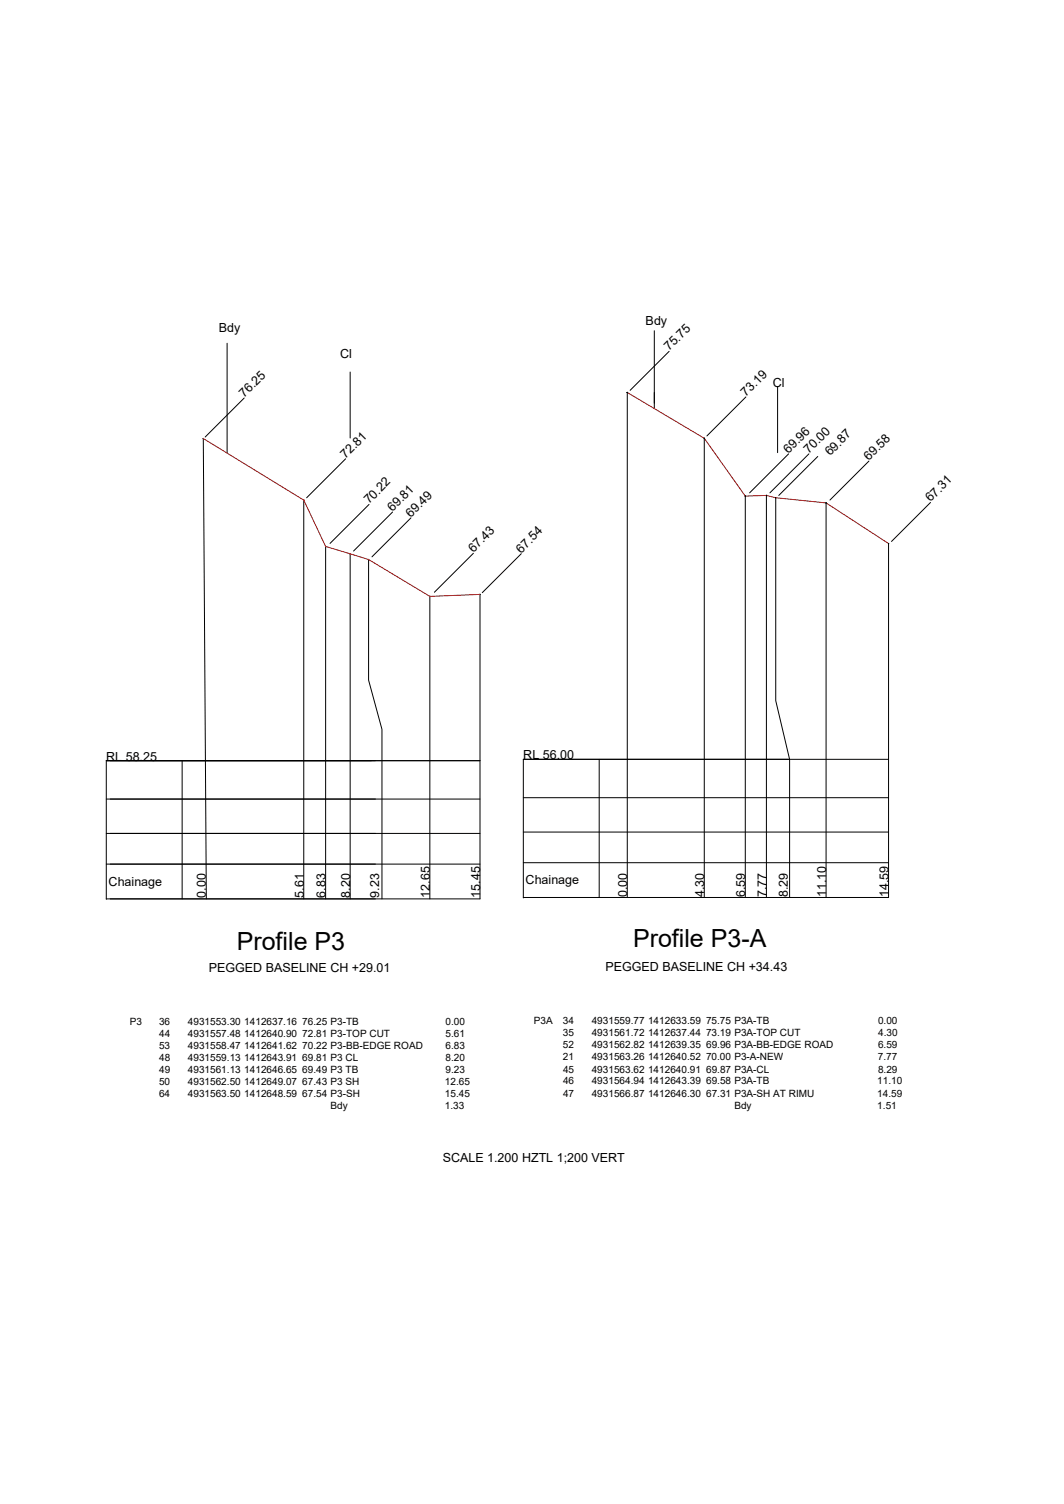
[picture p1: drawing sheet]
<svg xmlns="http://www.w3.org/2000/svg" width="297mm" height="420mm" viewBox="0 0 297 420" stroke-linecap="round" stroke-linejoin="round" font-family="sans-serif">
<!-- layer: 0 -->
<g fill="none" stroke="#000" stroke-width=".28">
<path d="M63.4 95.9v30.6M182.7 92.4v21.6M186.8 98.2l-10.9 10.8M68.2 111.2l-10.9 10.9M97.8 103.9v18.5M175.1 109.6v141.1M175.2 109.6l-.1 .1M208.2 110.9l-10.9 10.9M217.1 108v18.5M56.7 122.5h.1M56.8 122.5l.8 128.6M56.8 122.5h-.1"/>
<path d="M84.8 139.7v111.4M84.8 139.7h.1M96.5 128.2l-10.9 10.9M196.6 122.4v.1M196.6 122.4v128.3M208 138.6h.1M208.1 138.6v112.1M208.1 138.6h-.1M213.9 138.4h.1M214 138.4v112.3M214 138.4h-.1M216.5 139l.1 .1"/>
<path d="M216.6 139v56.7l3.8 16.4v38.6M216.6 139l-.1 .1M220.2 126.8l-10.9 10.9M225.8 126.8l-10.9 10.9M228.3 127.5l-10.9 10.9M242.6 128.8l-10.9 10.9M90.9 152.6v.1M90.9 152.7v98.4M97.7 154.7h.1M97.8 154.7v96.4M97.8 154.7h-.1M102.9 156.3h.1"/>
<path d="M102.9 156.3v33.7l3.7 13.8v47.3M103 140.9l-10.9 10.9M109.6 143l-10.9 10.9M114.7 144.7l-10.9 10.9M132.2 154.6l-10.9 10.9M145.5 154.7l-10.9 10.9M230.6 140.5v110.2M230.6 140.5h.1M248 151.8l.1 .1M248.1 151.8v98.9h-102M259.8 140.4l-10.9 10.9M120 166.6h.1"/>
<path d="M120 166.6v84.5M134 166v.1M134 166.1v85h-104.3M50.8 212.5v38.6M134 212.5h-104.3v38.7M167.3 212.1v38.6M248.1 212.1h-102v38.7M29.7 232.8h104.3M29.7 223.2h104.3M146.1 232.4h102M146.1 222.8h102M29.7 241.4h104.3"/>
<path d="M146.1 241h102"/>
<circle cx="175.1" cy="109.6" r=".03"/>
<circle cx="56.7" cy="122.5" r=".03"/>
<circle cx="84.8" cy="139.7" r=".03"/>
<circle cx="196.6" cy="122.4" r=".03"/>
<circle cx="208.1" cy="138.6" r=".03"/>
<circle cx="214" cy="138.4" r=".03"/>
<circle cx="216.6" cy="139" r=".03"/>
<circle cx="90.9" cy="152.7" r=".03"/>
<circle cx="97.7" cy="154.7" r=".03"/>
<circle cx="102.9" cy="156.3" r=".03"/>
<circle cx="230.6" cy="140.5" r=".03"/>
<circle cx="248.1" cy="151.8" r=".03"/>
<circle cx="120" cy="166.6" r=".03"/>
<circle cx="134" cy="166.1" r=".03"/>
</g>
<path d="M175.1 109.6l21.5 12.8 11.5 16.2 5.9-.2 2.6 .6 14 1.5 17.5 11.3M56.8 122.5l28 17.2 6.1 13 12 3.6 17.1 10.3 14-.5" fill="none" stroke="#f00" stroke-width=".28"/>
<g font-size="7">
<text x="66.1" y="265.3">Profile P3</text>
<text x="176.7" y="264.7">Profile P3-A</text>
</g>
<g font-size="3.5">
<text x="61.1" y="92.7">Bdy</text>
<text x="180.3" y="90.7">Bdy</text>
<text x="95" y="100">Cl</text>
<text x="186.8" y="98.2" transform="rotate(-45 186.8 98.2)">75.75</text>
<text x="68.2" y="111.2" transform="rotate(-45 68.2 111.2)">76.25</text>
<text x="208.2" y="110.9" transform="rotate(-45 208.2 110.9)">73.19</text>
<text x="215.7" y="108">Cl</text>
<text x="96.5" y="128.2" transform="rotate(-45 96.5 128.2)">72.81</text>
<text x="220.2" y="126.8" transform="rotate(-45 220.2 126.8)">69.96</text>
<text x="225.8" y="126.8" transform="rotate(-45 225.8 126.8)">70.00</text>
<text x="231.7" y="127.5" transform="rotate(-45 231.7 127.5)">69.87</text>
<text x="242.6" y="128.8" transform="rotate(-45 242.6 128.8)">69.58</text>
<text x="103" y="140.9" transform="rotate(-45 103 140.9)">70.22</text>
<text x="109.6" y="143" transform="rotate(-45 109.6 143)">69.81</text>
<text x="259.8" y="140.4" transform="rotate(-45 259.8 140.4)">67.31</text>
<text x="114.7" y="144.7" transform="rotate(-45 114.7 144.7)">69.49</text>
<text x="132.2" y="154.6" transform="rotate(-45 132.2 154.6)">67.43</text>
<text x="145.5" y="154.7" transform="rotate(-45 145.5 154.7)">67.54</text>
<text x="29.7" y="212.5">RL 58.25</text>
<text x="146.1" y="212.1">RL 56.00</text>
<text x="30.3" y="247.4">Chainage</text>
<text x="57.5" y="250.8" transform="rotate(-90 57.5 250.8)">0.00</text>
<text x="84.8" y="250.8" transform="rotate(-90 84.8 250.8)">5.61</text>
<text x="90.9" y="250.8" transform="rotate(-90 90.9 250.8)">6.83</text>
<text x="97.8" y="250.8" transform="rotate(-90 97.8 250.8)">8.20</text>
<text x="105.9" y="250.8" transform="rotate(-90 105.9 250.8)">9.23</text>
<text x="120" y="250.8" transform="rotate(-90 120 250.8)">12.65</text>
<text x="134" y="250.8" transform="rotate(-90 134 250.8)">15.45</text>
<text x="146.7" y="247.1">Chainage</text>
<text x="175.1" y="250.7" transform="rotate(-90 175.1 250.7)">0.00</text>
<text x="196.6" y="250.7" transform="rotate(-90 196.6 250.7)">4.30</text>
<text x="208.1" y="250.7" transform="rotate(-90 208.1 250.7)">6.59</text>
<text x="214" y="250.7" transform="rotate(-90 214 250.7)">7.77</text>
<text x="220" y="250.7" transform="rotate(-90 220 250.7)">8.29</text>
<text x="230.6" y="250.7" transform="rotate(-90 230.6 250.7)">11.10</text>
<text x="248.1" y="250.7" transform="rotate(-90 248.1 250.7)">14.59</text>
<text x="58.3" y="271.5">PEGGED BASELINE CH +29.01</text>
<text x="169" y="271.1">PEGGED BASELINE CH +34.43</text>
<text x="123.6" y="324.6">SCALE 1.200 HZTL 1;200 VERT</text>
</g>
<g font-size="2.8">
<text x="36.3" y="286.4">P3</text>
<text x="44.4" y="286.4">36</text>
<text x="52.5" y="286.4">4931553.30 1412637.16 76.25 P3-TB</text>
<text x="124.4" y="286.4">0.00</text>
<text x="149" y="286.2">P3A</text>
<text x="157.1" y="286.2">34</text>
<text x="165.2" y="286.2">4931559.77 1412633.59 75.75 P3A-TB</text>
<text x="245.1" y="286.2">0.00</text>
<text x="44.4" y="293.1">53</text>
<text x="44.5" y="289.8">44</text>
<text x="52.5" y="289.8">4931557.48 1412640.90 72.81 P3-TOP CUT</text>
<text x="52.5" y="293.1">4931558.47 1412641.62 70.22 P3-BB-EDGE ROAD</text>
<text x="124.4" y="289.8">5.61</text>
<text x="124.4" y="293.1">6.83</text>
<text x="157.1" y="289.5">35</text>
<text x="157.1" y="292.9">52</text>
<text x="165.2" y="289.5">4931561.72</text>
<text x="165.2" y="292.9">4931562.82 1412639.35 69.96 P3A-BB-EDGE ROAD</text>
<text x="180.9" y="289.5">1412637.44</text>
<text x="197.1" y="289.5">73.19 P3A-TOP CUT</text>
<text x="245.1" y="292.9">6.59</text>
<text x="245.2" y="289.5">4.30</text>
<text x="44.5" y="296.5">48</text>
<text x="44.5" y="299.8">49</text>
<text x="52.5" y="296.5">4931559.13 1412643.91 69.81 P3 CL</text>
<text x="52.5" y="299.8">4931561.13 1412646.65 69.49 P3 TB</text>
<text x="124.4" y="296.5">8.20</text>
<text x="124.4" y="299.8">9.23</text>
<text x="157.2" y="296.3">21</text>
<text x="157.2" y="299.6">45</text>
<text x="165.2" y="296.3">4931563.26 1412640.52 70.00 P3-A-NEW</text>
<text x="165.2" y="299.6">4931563.62 1412640.91 69.87 P3A-CL</text>
<text x="245.1" y="296.3">7.77</text>
<text x="245.1" y="299.6">8.29</text>
<text x="44.4" y="303.2">50</text>
<text x="52.5" y="303.2">4931562.50 1412649.07 67.43 P3 SH</text>
<text x="124.2" y="303.2">12.65</text>
<text x="157.2" y="303">46</text>
<text x="165.2" y="303">4931564.94 1412643.39 69.58 P3A-TB</text>
<text x="244.9" y="303">11.10</text>
<text x="44.4" y="306.6">64</text>
<text x="52.5" y="306.6">4931563.50 1412648.59 67.54 P3-SH</text>
<text x="92.3" y="309.9">Bdy</text>
<text x="124.2" y="306.6">15.45</text>
<text x="124.2" y="309.9">1.33</text>
<text x="157.2" y="306.3">47</text>
<text x="165.2" y="306.3">4931566.87 1412646.30 67.31 P3A-SH AT RIMU</text>
<text x="205" y="309.7">Bdy</text>
<text x="244.9" y="306.3">14.59</text>
<text x="244.9" y="309.7">1.51</text>
</g>
</svg>
